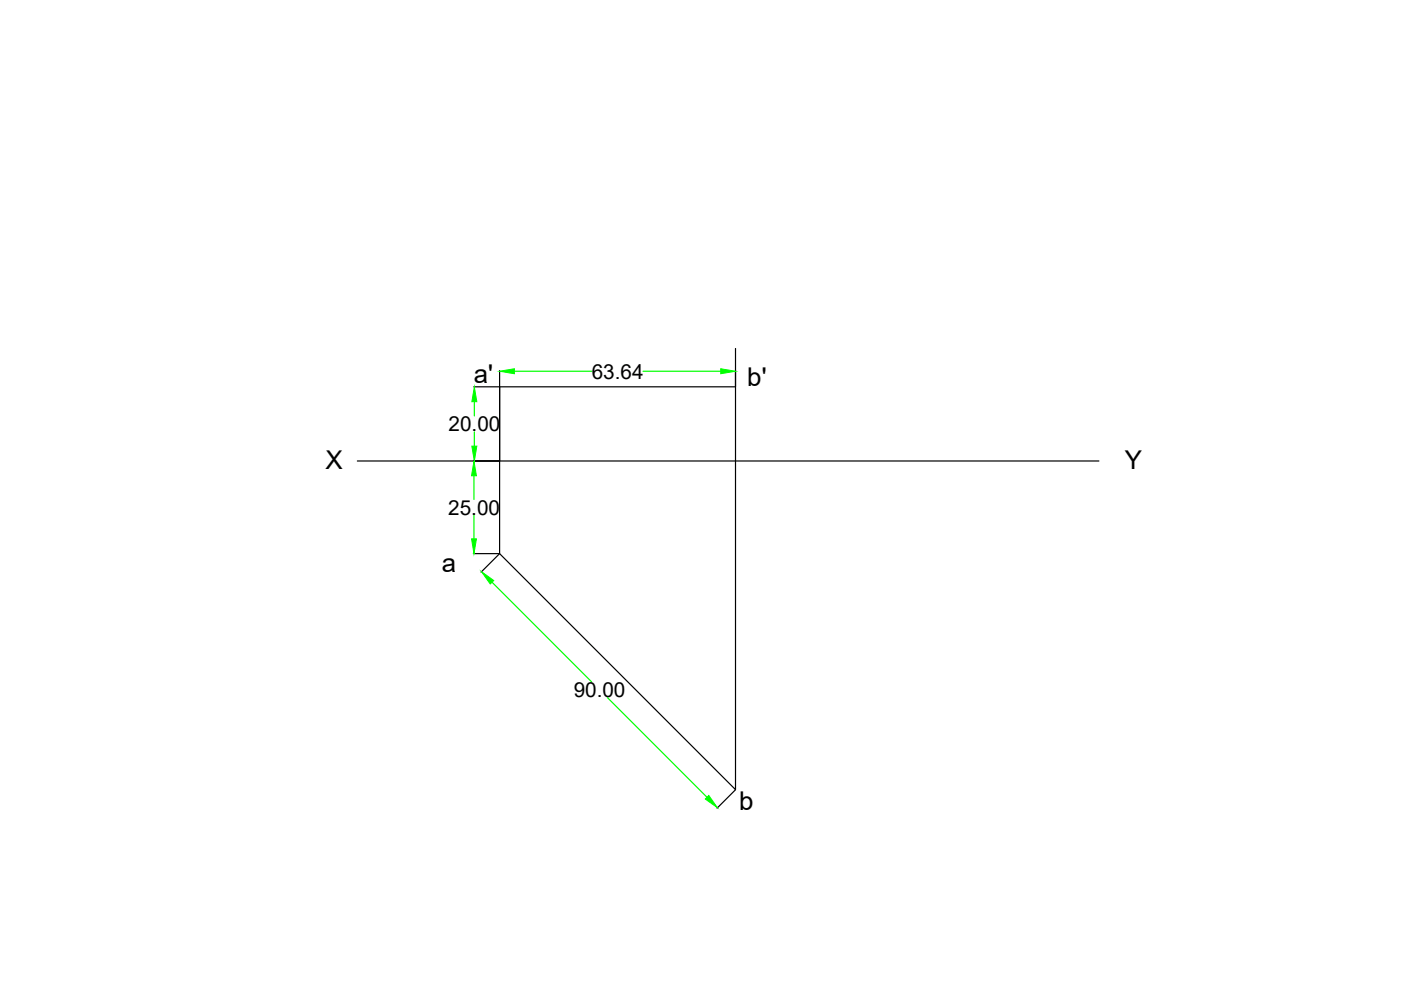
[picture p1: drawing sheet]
<svg xmlns="http://www.w3.org/2000/svg" width="297mm" height="210mm" viewBox="0 0 297 210" stroke-linecap="round" stroke-linejoin="round" font-family="sans-serif">
<!-- layer: 0 -->
<path d="M105.9 78.6v3.4M155.9 73.9v93.5l-50-50M155.9 78.6v3.4M75.8 97.7h157.2M100.4 97.7h5.5M100.4 82h5.5M105.9 97.7v-15.7v35.4M105.9 82h50M100.4 117.4h5.5M105.9 117.4l-3.9 3.9M155.9 167.5l-3.9 3.9" fill="none" stroke="#000" stroke-width=".25"/>
<path d="M109.1 78.7h16.4M136.3 78.7h16.5M100.6 85.2v3M100.6 91.6v3M100.5 100.9v5M100.5 109.2v5.1M104.3 123.4l21.1 21.2M128.8 147.9l21.1 21.1" fill="none" stroke="#0f0" stroke-width=".25"/>
<g fill="#0f0" stroke="#0f0" stroke-width=".21">
<path d="M100 114.3h1l-.5 3.1z"/>
<path d="M100.5 97.7l.5 3.2h-1z"/>
<path d="M100 94.6h1.1l-.5 3.1z"/>
<path d="M100.6 82l.5 3.2h-1.1z"/>
<path d="M105.9 78.7l3.2-.5v1z"/>
<path d="M152.8 78.2l3.1 .5-3.1 .5z"/>
<path d="M102.1 121.2l2.6 1.9-.8 .7z"/>
<path d="M150.3 168.6l1.8 2.7-2.6-1.9z"/>
</g>
<g font-size="5.5">
<text x="100.4" y="81.2">a'</text>
<text x="158.4" y="81.8">b'</text>
<text x="69" y="99.5">X</text>
<text x="238.5" y="99.5">Y</text>
<text x="93.7" y="121.2">a</text>
<text x="156.7" y="171.8">b</text>
</g>
<g font-size="4.4">
<text x="125.5" y="80.3">63.64</text>
<text x="95.1" y="91.4">20.00</text>
<text x="95" y="109.1">25.00</text>
<text x="121.6" y="147.8">90.00</text>
</g>
</svg>
